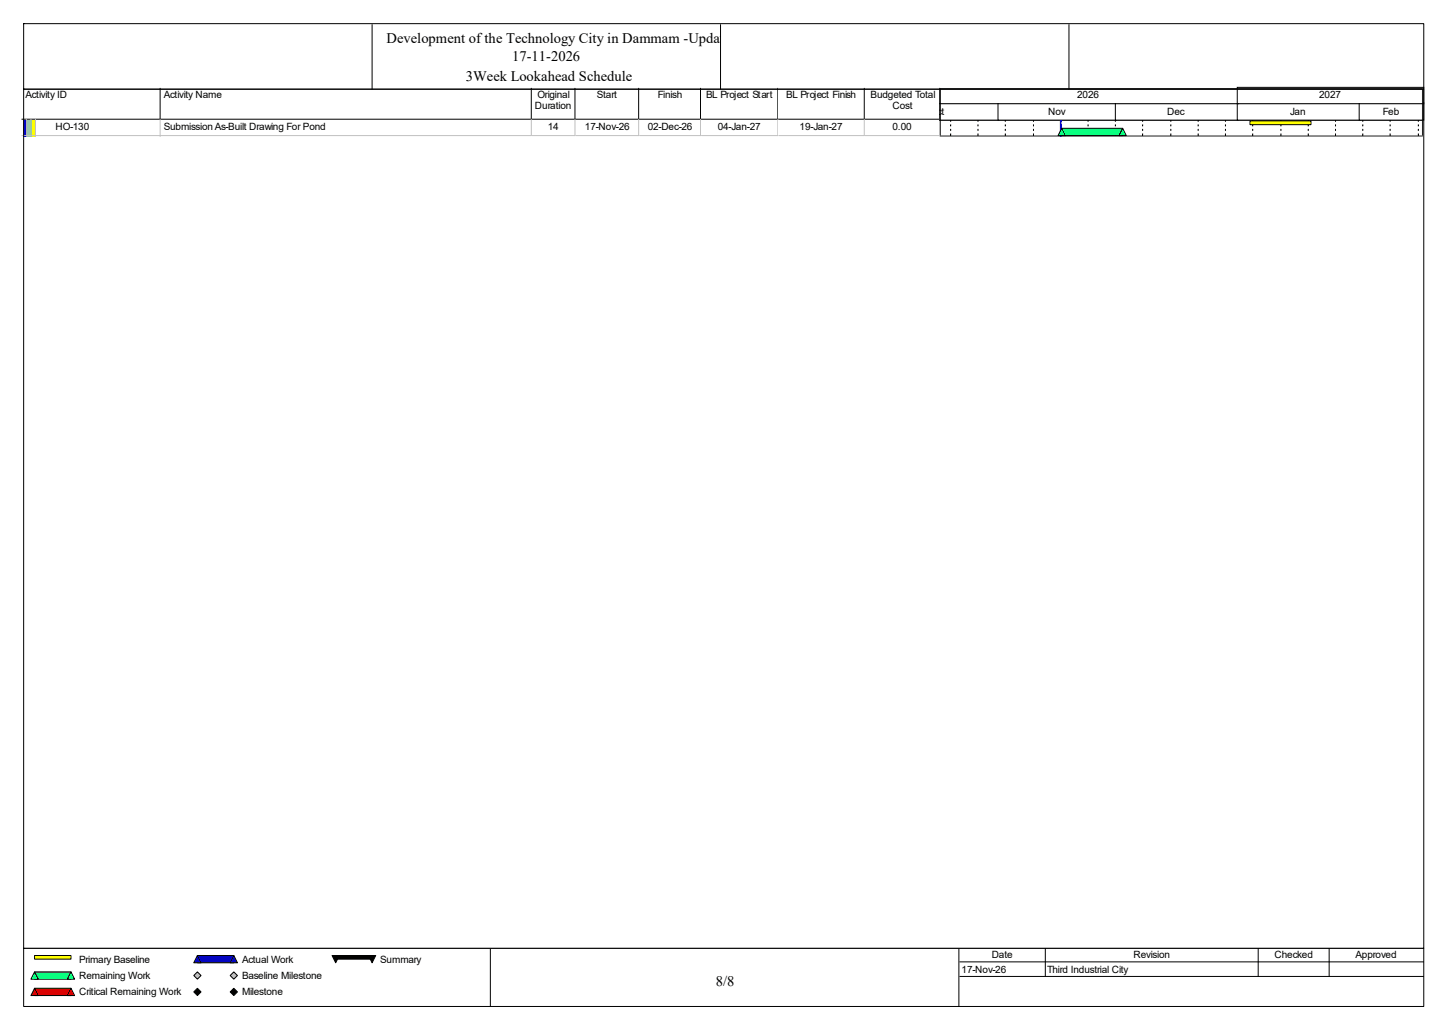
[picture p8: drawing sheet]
<svg xmlns="http://www.w3.org/2000/svg" width="420mm" height="297mm" viewBox="0 0 420 297" stroke-linecap="round" stroke-linejoin="round" font-family="sans-serif">
<path d="M46.4 25.6v8.9h-40.1" fill="none" stroke="#000" stroke-width=".29"/>
<path d="M46.7 25.6h107.6v9.2h-107.6z" fill="#fff"/>
<path d="M154 25.6v8.9h-107.6" fill="none" stroke="#000" stroke-width=".29"/>
<path d="M154.3 25.6h12.6v9.2h-12.6z" fill="#fff"/>
<path d="M166.7 25.6v8.9h-12.7" fill="none" stroke="#000" stroke-width=".29"/>
<path d="M166.9 25.6h18.5v9.2h-18.5z" fill="#fff"/>
<path d="M185.1 25.6v8.9h-18.4" fill="none" stroke="#000" stroke-width=".29"/>
<path d="M185.4 25.6h17.9v9.2h-17.9z" fill="#fff"/>
<path d="M203 25.6v8.9h-17.9" fill="none" stroke="#000" stroke-width=".29"/>
<path d="M203.3 25.6h22.4v9.2h-22.4z" fill="#fff"/>
<path d="M225.5 25.6v8.9h-22.5" fill="none" stroke="#000" stroke-width=".29"/>
<path d="M225.7 25.6h25.1v9.2h-25.1z" fill="#fff"/>
<path d="M250.5 25.6v8.9h-25" fill="none" stroke="#000" stroke-width=".29"/>
<path d="M250.8 25.6h21.9v9.2h-21.9z" fill="#fff"/>
<path d="M272.4 25.6v8.9h-21.9" fill="none" stroke="#000" stroke-width=".29"/>
<path d="M6.6 34.8h1.3v4.7h-1.3z" fill="#00f"/>
<path d="M6.3 39.3h1.6M7.6 34.5v5.1" fill="none" stroke="#c0c0c0" stroke-width=".29"/>
<path d="M7.9 34.8h1.3v4.7h-1.3z" fill="#80ff80"/>
<path d="M7.6 39.3h1.6M9 34.5v5.1" fill="none" stroke="#c0c0c0" stroke-width=".29"/>
<path d="M9.2 34.8h1.3v4.7h-1.3z" fill="#ff0"/>
<path d="M9 39.3h1.5M10.3 34.5v5.1" fill="none" stroke="#c0c0c0" stroke-width=".29"/>
<path d="M10.5 34.8h36.2v4.7h-36.2z" fill="#fff"/>
<path d="M10.3 39.3h36.4M46.4 34.5v5.1" fill="none" stroke="#c0c0c0" stroke-width=".29"/>
<path d="M46.7 34.8h107.6v4.7h-107.6z" fill="#fff"/>
<path d="M154 34.5v4.8h-107.3" fill="none" stroke="#c0c0c0" stroke-width=".29"/>
<path d="M154.3 34.8h12.6v4.7h-12.6z" fill="#fff"/>
<path d="M166.7 34.5v4.8h-12.4" fill="none" stroke="#c0c0c0" stroke-width=".29"/>
<path d="M166.9 34.8h18.5v4.7h-18.5z" fill="#fff"/>
<path d="M185.1 34.5v4.8h-18.2" fill="none" stroke="#c0c0c0" stroke-width=".29"/>
<path d="M185.4 34.8h17.9v4.7h-17.9z" fill="#fff"/>
<path d="M203 34.5v4.8h-17.6" fill="none" stroke="#c0c0c0" stroke-width=".29"/>
<path d="M203.3 34.8h22.4v4.7h-22.4z" fill="#fff"/>
<path d="M225.5 34.5v4.8h-22.2" fill="none" stroke="#c0c0c0" stroke-width=".29"/>
<path d="M225.7 34.8h25.1v4.7h-25.1z" fill="#fff"/>
<path d="M250.5 34.5v4.8h-24.8" fill="none" stroke="#c0c0c0" stroke-width=".29"/>
<path d="M250.8 34.8h21.9v4.7h-21.9z" fill="#fff"/>
<path d="M272.4 34.5v4.8h-21.6" fill="none" stroke="#c0c0c0" stroke-width=".29"/>
<path d="M272.4 25.6h140v13.9h-140z" fill="#fff"/>
<path d="M272.3 25.5h139.8v9.3h-139.8z" fill-rule="evenodd" fill="#fff" stroke="#000" stroke-width=".29"/>
<g fill="none" stroke="#000" stroke-width=".29">
<path d="M275.6 34.8v.5M275.6 36.1v.6M275.6 37.4v.6M275.6 38.8v.5M283.5 34.8v.5M283.5 36.1v.6M283.5 37.4v.6M283.5 38.8v.5M291.4 34.8v.5M291.4 36.1v.6M291.4 37.4v.6M291.4 38.8v.5"/>
<path d="M299.6 34.8v.5M299.6 36.1v.6M299.6 37.4v.6M299.6 38.8v.5M307.5 34.8v.5M307.5 36.1v.6M307.5 37.4v.6M307.5 38.8v.5M315.4 34.8v.5M315.4 36.1v.6M315.4 37.4v.6M315.4 38.8v.5"/>
<path d="M323.3 34.8v.5M323.3 36.1v.6M323.3 37.4v.6M323.3 38.8v.5M331.2 34.8v.5M331.2 36.1v.6M331.2 37.4v.6M331.2 38.8v.5M339.4 34.8v.5M339.4 36.1v.6M339.4 37.4v.6M339.4 38.8v.5"/>
<path d="M347.3 34.8v.5M347.3 36.1v.6M347.3 37.4v.6M347.3 38.8v.5M355.2 34.8v.5M355.2 36.1v.6M355.2 37.4v.6M355.2 38.8v.5M363.1 34.8v.5M363.1 36.1v.6M363.1 37.4v.6M363.1 38.8v.5"/>
<path d="M371.3 34.8v.5M371.3 36.1v.6M371.3 37.4v.6M371.3 38.8v.5M379.2 34.8v.5M379.2 36.1v.6M379.2 37.4v.6M379.2 38.8v.5M387.1 34.8v.5M387.1 36.1v.6M387.1 37.4v.6M387.1 38.8v.5"/>
<path d="M395 34.8v.5M395 36.1v.6M395 37.4v.6M395 38.8v.5M402.9 34.8v.5M402.9 36.1v.6M402.9 37.4v.6M402.9 38.8v.5M411.1 34.8v.5M411.1 36.1v.6M411.1 37.4v.6M411.1 38.8v.5"/>
</g>
<g fill="#fff">
<path d="M272.4 25.6h140v8.9h-140z"/>
<path d="M272.4 29.8h16.9v4.7h-16.9z"/>
</g>
<path d="M272.4 29.8h17.1v5h-17.1z" fill="none" stroke="#000" stroke-width=".29"/>
<path d="M289.3 29.8h34v4.7h-34z" fill="#fff"/>
<path d="M289.3 29.8h34.2v5h-34.2z" fill="none" stroke="#000" stroke-width=".29"/>
<path d="M323.3 29.8h35.3v4.7h-35.3z" fill="#fff"/>
<path d="M323.3 29.8h35.6v5h-35.6z" fill="none" stroke="#000" stroke-width=".29"/>
<path d="M358.6 29.8h35.4v4.7h-35.4z" fill="#fff"/>
<path d="M358.6 29.8h35.6v5h-35.6z" fill="none" stroke="#000" stroke-width=".29"/>
<path d="M394 29.8h18.4v4.7h-18.4z" fill="#fff"/>
<path d="M394 29.8h18.7v5h-18.7z" fill="none" stroke="#000" stroke-width=".29"/>
<path d="M272.4 25.6h86.2v4.2h-86.2z" fill="#fff"/>
<path d="M272.4 25.5v4.6h86.5v-4.6" fill="none" stroke="#000" stroke-width=".29"/>
<path d="M358.6 25.6h53.8v4.2h-53.8z" fill="#fff"/>
<path d="M358.6 25.3h54.1v4.8h-54.1z" fill="none" stroke="#000" stroke-width=".29"/>
<path d="M307.5 34.8v4.8" fill="none" stroke="#00f" stroke-width=".53"/>
<path d="M362.3 35.1h17.7v1h-17.7z" fill-rule="evenodd" fill="#ff0" stroke="#000" stroke-width=".29"/>
<g fill="#00ff80" stroke="#000" stroke-width=".29">
<path d="M307.7 37.2l1.1 2.1h-2.1z"/>
<path d="M325.4 37.2l1 2.1h-2.1z"/>
<path d="M307.7 37.2h17.7v2.1h-17.7z" fill-rule="evenodd"/>
</g>
<g fill="#000">
<path d="M272.4 25.6h140v.2h-140zM272.4 39.3h140v.2h-140z" fill-rule="evenodd"/>
<path d="M272.4 25.8h.3v13.5h-.3zM412.2 25.8h.2v13.5h-.2z" fill-rule="evenodd"/>
</g>
<path d="M6.9 6.8v19h405.8v-18.9h-405.8M107.8 7.1v18.7M208.8 7.1v18.7M309.8 7.1v18.7" fill="none" stroke="#000" stroke-width=".29"/>
<path d="M10 276.9h10.6v1h-10.6z" fill-rule="evenodd" fill="#ff0" stroke="#000" stroke-width=".29"/>
<g fill="#00ff80" stroke="#000" stroke-width=".29">
<path d="M10 281.6l1.1 2.1h-2.1z"/>
<path d="M20.6 281.6l1 2.1h-2.1z"/>
<path d="M10 281.6h10.6v2.1h-10.6z" fill-rule="evenodd"/>
</g>
<g fill="#f00" stroke="#000" stroke-width=".29">
<path d="M10 286.4l1.1 2.1h-2.1z"/>
<path d="M20.6 286.4l1 2.1h-2.1z"/>
<path d="M10 286.4h10.6v2.1h-10.6z" fill-rule="evenodd"/>
</g>
<g fill="#00f" stroke="#000" stroke-width=".29">
<path d="M57.2 276.9l1.1 2.1h-2.1z"/>
<path d="M67.8 276.9l1 2.1h-2.1z"/>
<path d="M57.2 276.9h10.6v2.1h-10.6z" fill-rule="evenodd"/>
</g>
<g fill="#c0c0c0" stroke="#000" stroke-width=".29">
<path d="M56.2 282.7l1-1.1 1.1 1.1-1.1 1z" fill-rule="evenodd"/>
<path d="M67.8 281.6l1 1.1-1 1-1.1-1z" fill-rule="evenodd"/>
</g>
<g fill="#000" stroke="#000" stroke-width=".29">
<path d="M96.2 276.9h2.2l-1.1 2.1zM106.8 276.9h2.1l-1.1 2.1z"/>
<path d="M97.3 276.9h10.5v1h-10.5z" fill-rule="evenodd"/>
<path d="M56.2 287.4l1-1 1.1 1-1.1 1.1z" fill-rule="evenodd"/>
<path d="M67.8 286.4l1 1-1 1.1-1.1-1.1z" fill-rule="evenodd"/>
</g>
<path d="M6.9 25.6v249.2h405.8v-249h-405.8M6.9 274.7v16.9h405.8v-16.8h-405.8M142.1 275v16.6M277.9 275v16.6M278.2 278.7h134.5M303 274.7v8.2M364.7 274.7v8.2M385.3 274.7v8.2M278.2 282.9h134.5" fill="none" stroke="#000" stroke-width=".29"/>
<g font-size="4.2">
<text x="112.1" y="12.4">Development of the Technology City in Dammam -Update</text>
<text x="148.5" y="17.7">17-11-2026</text>
<text x="135" y="23.5">3Week Lookahead Schedule</text>
<text x="207.5" y="285.6">8/8</text>
</g>
<g font-size="2.9">
<text x="7.4" y="28.4">Activity ID</text>
<text x="47.5" y="28.4">Activity Name</text>
<text x="155.8" y="28.4">Original</text>
<text x="173" y="28.4">Start</text>
<text x="190.7" y="28.4">Finish</text>
<text x="204.6" y="28.4">BL Project Start</text>
<text x="227.8" y="28.4">BL Project Finish</text>
<text x="252.3" y="28.4">Budgeted Total</text>
<text x="312.2" y="28.4">2026</text>
<text x="382.4" y="28.4">2027</text>
<text x="155.1" y="31.6">Duration</text>
<text x="258.7" y="31.6">Cost</text>
<text x="269.5" y="33.2">Oct</text>
<text x="303.8" y="33.2">Nov</text>
<text x="338.3" y="33.2">Dec</text>
<text x="373.9" y="33.2">Jan</text>
<text x="400.8" y="33.2">Feb</text>
<text x="16.1" y="37.7">HO-130</text>
<text x="47.5" y="37.7">Submission As-Built Drawing For Pond</text>
<text x="158.7" y="37.7">14</text>
<text x="169.5" y="37.7">17-Nov-26</text>
<text x="187.7" y="37.7">02-Dec-26</text>
<text x="208.1" y="37.7">04-Jan-27</text>
<text x="231.8" y="37.7">19-Jan-27</text>
<text x="258.7" y="37.7">0.00</text>
<text x="22.9" y="279">Primary Baseline</text>
<text x="70.1" y="279">Actual Work</text>
<text x="110.2" y="279">Summary</text>
<text x="278.7" y="281.9">17-Nov-26</text>
<text x="287.4" y="277.7">Date</text>
<text x="303.5" y="281.9">Third Industrial City</text>
<text x="328.5" y="277.7">Revision</text>
<text x="369.4" y="277.7">Checked</text>
<text x="392.9" y="277.7">Approved</text>
<text x="22.9" y="283.7">Remaining Work</text>
<text x="70.1" y="283.7">Baseline Milestone</text>
<text x="22.9" y="288.5">Critical Remaining Work</text>
<text x="70.1" y="288.5">Milestone</text>
</g>
</svg>
